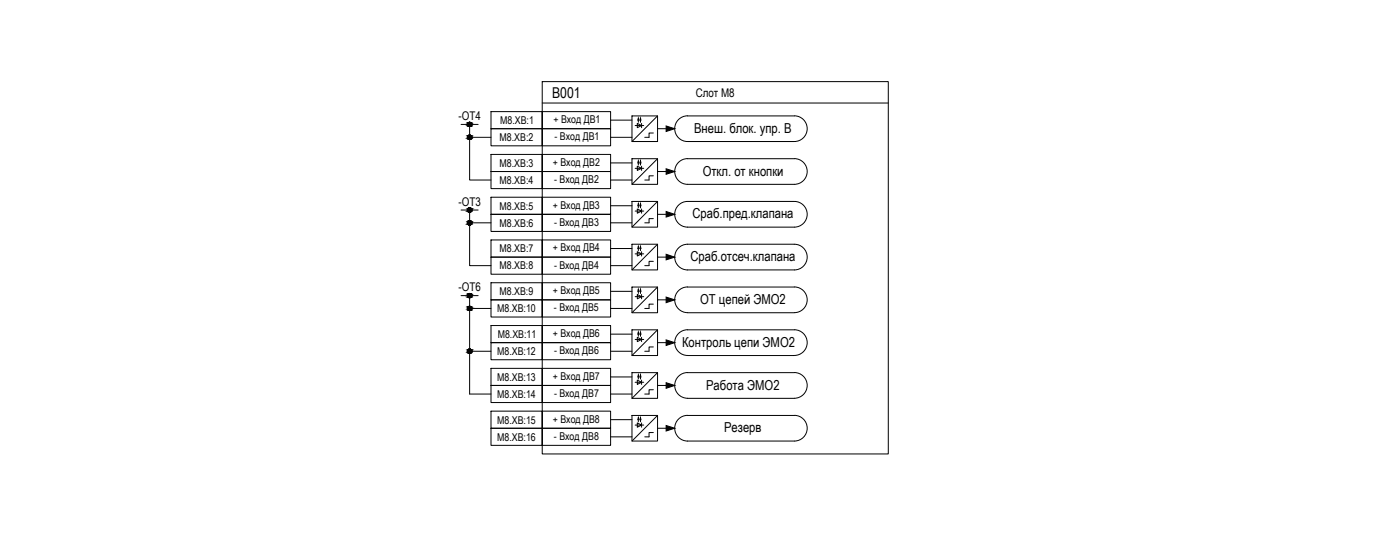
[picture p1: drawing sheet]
<svg xmlns="http://www.w3.org/2000/svg" width="691mm" height="266mm" viewBox="0 0 691 266" stroke-linecap="round" stroke-linejoin="round" font-family="sans-serif">
<g fill="none" stroke="#000" stroke-width=".49">
<path d="M301 59h11M324 57l-12 13M301 68h11M313 62h5M322 66h-2v2h-2M324 78l-12 13M301 89h11M301 80h11M313 83h5M322 87h-2v2h-2M324 99l-12 13M301 110h11"/>
<path d="M301 101h11M313 104h5M322 108h-2v2h-2M301 131h11M301 122h11M313 125h5M322 129h-2v2h-2M324 120l-12 13M301 152h11M301 143h11M313 146h5M322 150h-2v2h-2"/>
<path d="M324 141l-12 13M301 173h11M301 165h11M313 167h5M322 171h-2v2h-2M324 162l-12 13M301 194h11M301 186h11M313 188h5M322 192h-2v2h-2M324 184l-12 12M301 215h11"/>
<path d="M301 207h11M313 209h5M322 213h-2v2h-2M324 205l-12 12"/>
</g>
<!-- layer: 0 -->
<g fill="none" stroke="#000" stroke-width=".49">
<path d="M242 55h26v8h-26zM268 55h33v8h-33zM268 51h170M312 57h12v13h-12zM315 59v1M316 59v1M392 57h-53a6 6 0 0 0-6 6 6 6 0 0 0 6 7h53M392 57a6 6 0 0 1 6 6 6 6 0 0 1-6 7M227 61h9M232 61v28h10M232 68h10M242 63h26v9h-26z"/>
<path d="M242 76h26v8h-26zM268 63h33v9h-33zM268 76h33v8h-33zM312 78h12v13h-12zM314 61l3 1-3 1zM317 61v2M324 63h7M392 78h-53a6 6 0 0 0-6 6 6 6 0 0 0 6 7h53M392 78a6 6 0 0 1 6 6 6 6 0 0 1-6 7M242 84h26v9h-26zM242 97h26v9h-26zM268 84h33v9h-33z"/>
<path d="M268 97h33v9h-33zM312 99h12v13h-12zM314 82l3 1-3 1zM315 80v1M316 80v1M317 82v2M324 84h7M392 99h-53a6 6 0 0 0-6 7 6 6 0 0 0 6 6h53M392 99a6 6 0 0 1 6 7 6 6 0 0 1-6 6M227 103h9M232 103v28h10M232 110h10"/>
<path d="M242 106h26v8h-26zM242 118h26v9h-26zM268 106h33v8h-33zM268 118h33v9h-33zM314 103l3 1-3 1zM315 101v1M316 101v1M317 103v2M324 106h7M242 127h26v8h-26zM242 139h26v9h-26zM268 127h33v8h-33z"/>
<path d="M268 139h33v9h-33zM312 120h12v13h-12zM314 124l3 1-3 1zM315 122v1M316 122v1M317 124v2M324 127h7M392 120h-53a6 6 0 0 0-6 7 6 6 0 0 0 6 6h53M392 120a6 6 0 0 1 6 7 6 6 0 0 1-6 6M227 146h9M232 152h10M232 146v48h10"/>
<path d="M242 148h26v8h-26zM268 148h33v8h-33zM312 141h12v13h-12zM314 145l3 1-3 1zM315 143v2M316 143v2M317 145v2M324 148h7M392 141h-53a6 6 0 0 0-6 7 6 6 0 0 0 6 6h53M392 141a6 6 0 0 1 6 7 6 6 0 0 1-6 6M232 173h10M242 160h26v9h-26z"/>
<path d="M242 169h26v8h-26zM268 160h33v9h-33zM268 169h33v8h-33zM312 162h12v13h-12zM314 166l3 1-3 1zM315 165v1M316 165v1M317 166v2M324 169h7M339 175h53M392 162h-53a6 6 0 0 0-6 7 6 6 0 0 0 6 6M392 162a6 6 0 0 1 6 7 6 6 0 0 1-6 6"/>
<path d="M242 181h26v9h-26zM242 190h26v8h-26zM268 181h33v9h-33zM268 190h33v8h-33zM312 184h12v12h-12zM314 187l3 1-3 1zM315 186v1M316 186v1M317 187v2M324 190h7M339 184h53M339 183a6 6 0 0 0-6 7 6 6 0 0 0 6 6h53"/>
<path d="M392 183a6 6 0 0 1 6 7 6 6 0 0 1-6 6M242 203h26v8h-26zM242 211h26v8h-26zM268 203h33v8h-33zM268 211h33v8h-33zM312 205h12v12h-12zM314 208l3 1-3 1zM315 207v1M316 207v1M317 208v2M324 211h7M392 205h-53a6 6 0 0 0-6 6 6 6 0 0 0 6 6h53"/>
<path d="M392 205a6 6 0 0 1 6 6 6 6 0 0 1-6 6"/>
<circle cx="232" cy="68" r="1"/>
<circle cx="232" cy="61" r="1"/>
<circle cx="232" cy="110" r="1"/>
<circle cx="232" cy="103" r="1"/>
<circle cx="232" cy="146" r="1"/>
<circle cx="232" cy="152" r="1"/>
<circle cx="232" cy="173" r="1"/>
</g>
<g fill="#000" stroke="#000" stroke-width=".49">
<path d="M315 58v1zM316 58v1zM231 69h1zM231 62h1zM231 67h1zM231 60h1zM329 62l4 1-4 2zM315 79v1zM316 79v1zM329 83l4 1-4 2zM231 111h1zM231 104h1z"/>
<path d="M231 109h1zM231 102h1zM315 100v1zM316 100v1zM329 104l4 2-4 1zM315 121v1zM316 121v1zM329 125l4 2-4 1zM231 153h1zM231 147h1zM231 151h1zM231 145h1z"/>
<path d="M315 142v1zM316 142v1zM329 146l4 2-4 1zM231 174h1zM231 172h1zM315 164v1zM316 164v1zM329 167l4 2-4 1zM315 185v1zM316 185v1zM329 188l4 2-4 1zM315 206v1z"/>
<path d="M316 206v1zM329 210l4 1-4 1z"/>
<path d="M231 67h1zM231 67h1z"/>
<path d="M231 60h1zM231 60h1z"/>
<path d="M231 67h1zM231 67h1z"/>
<path d="M231 69h1zM231 69h1z"/>
<path d="M231 60h1zM231 60h1z"/>
<path d="M231 62h1zM231 62h1z"/>
<path d="M231 67h1zM231 67h1z"/>
<path d="M231 69h1zM231 69h1z"/>
<path d="M231 60h1zM231 60h1z"/>
<path d="M231 62h1zM231 62h1z"/>
<path d="M231 67h1zM231 67h1z"/>
<path d="M231 69h1zM231 69h1z"/>
<path d="M231 60h1zM231 60h1z"/>
<path d="M231 62h1zM231 62h1z"/>
<path d="M231 67h1zM231 67h1z"/>
<path d="M231 68h1zM231 68l1 1z"/>
<path d="M231 60h1zM231 60h1z"/>
<path d="M231 62h1zM231 62h1z"/>
<path d="M231 67h1zM231 67h1z"/>
<path d="M231 68h1zM231 68h1z"/>
<path d="M231 60l1 1zM231 60l1 1z"/>
<path d="M231 62h1zM231 62h1z"/>
<path d="M231 67h1zM231 67h1z"/>
<path d="M231 68h1zM231 68h1z"/>
<path d="M231 61h1zM231 61h1z"/>
<path d="M231 62h1zM231 62h1z"/>
<path d="M231 67h2zM231 67h2z"/>
<path d="M231 68h1zM231 68h1z"/>
<path d="M231 61h2zM231 61h2z"/>
<path d="M231 62h1zM231 62h1z"/>
<path d="M231 67h2zM231 67h2z"/>
<path d="M231 68h2zM231 68h1z"/>
<path d="M231 61h2zM231 61h2z"/>
<path d="M231 62h2zM231 62h1z"/>
<path d="M231 67h2zM231 67h2z"/>
<path d="M231 68h2zM231 68h2z"/>
<path d="M231 61h2zM231 61h2z"/>
<path d="M231 62h2zM231 62h2z"/>
<path d="M231 67h2zM231 67h2z"/>
<path d="M231 67h2zM231 67h2z"/>
<path d="M231 68h2zM231 68h2z"/>
<path d="M231 68h2zM231 68h2z"/>
<path d="M231 61h2zM231 61h2z"/>
<path d="M231 61h2zM231 61h2z"/>
<path d="M231 62h2zM231 62h2z"/>
<path d="M231 62h2zM231 62h2z"/>
<path d="M231 67l2 1zM231 67l2 1z"/>
<path d="M231 68h2zM231 68h2z"/>
<path d="M231 68h2zM231 68h2z"/>
<path d="M231 68h2zM231 68h2z"/>
<path d="M231 61h2zM231 61h2z"/>
<path d="M231 61h2zM231 61h2z"/>
<path d="M231 61h2zM231 61h2z"/>
<path d="M231 61h2zM231 61l2 1z"/>
<path d="M231 68h2zM231 68h2z"/>
<path d="M231 61h2zM231 61h2z"/>
<path d="M231 109h1zM231 109h1z"/>
<path d="M231 102h1zM231 102h1z"/>
<path d="M231 109h1zM231 109h1z"/>
<path d="M231 111h1zM231 111h1z"/>
<path d="M231 102h1zM231 102h1z"/>
<path d="M231 104h1zM231 104h1z"/>
<path d="M231 109h1zM231 109h1z"/>
<path d="M231 111h1zM231 111h1z"/>
<path d="M231 102l1 1zM231 103h1z"/>
<path d="M231 104h1zM231 104h1z"/>
<path d="M231 109h1zM231 109h1z"/>
<path d="M231 111h1zM231 111h1z"/>
<path d="M231 103h1zM231 103h1z"/>
<path d="M231 104h1zM231 104h1z"/>
<path d="M231 109h1zM231 109h1z"/>
<path d="M231 111h1zM231 111h1z"/>
<path d="M231 103h1zM231 103h1z"/>
<path d="M231 104h1zM231 104h1z"/>
<path d="M231 109h1zM231 109h1z"/>
<path d="M231 111h1zM231 111h1z"/>
<path d="M231 103h1zM231 103h1z"/>
<path d="M231 104h1zM231 104h1z"/>
<path d="M231 109h1zM231 109h1z"/>
<path d="M231 110h1zM231 110l1 1z"/>
<path d="M231 103h1zM231 103h1z"/>
<path d="M231 104h1zM231 104h1z"/>
<path d="M231 109h2zM231 109h2z"/>
<path d="M231 110h1zM231 110h1z"/>
<path d="M231 103h2zM231 103h2z"/>
<path d="M231 104h1zM231 104h1z"/>
<path d="M231 109h2zM231 109h2z"/>
<path d="M231 110h2zM231 110h1z"/>
<path d="M231 103h2zM231 103h2z"/>
<path d="M231 104h2zM231 104h1z"/>
<path d="M231 109h2zM231 109h2z"/>
<path d="M231 110h2zM231 110h2z"/>
<path d="M231 103h2zM231 103h2z"/>
<path d="M231 104h2zM231 104h2z"/>
<path d="M231 109h2zM231 109h2z"/>
<path d="M231 109l2 1zM231 109l2 1z"/>
<path d="M231 110h2zM231 110h2z"/>
<path d="M231 110h2zM231 110h2z"/>
<path d="M231 103h2zM231 103h2z"/>
<path d="M231 103h2zM231 103h2z"/>
<path d="M231 104h2zM231 104h2z"/>
<path d="M231 104h2zM231 104h2z"/>
<path d="M231 110h2zM231 110h2z"/>
<path d="M231 110h2zM231 110h2z"/>
<path d="M231 110h2zM231 110h2z"/>
<path d="M231 110h2zM231 110h2z"/>
<path d="M231 103h2zM231 103h2z"/>
<path d="M231 103h2zM231 103h2z"/>
<path d="M231 104h2zM231 104h2z"/>
<path d="M231 104h2zM231 104h2z"/>
<path d="M231 110h2zM231 110h2z"/>
<path d="M231 103h2zM231 103l2 1z"/>
<path d="M231 151h1zM231 151h1z"/>
<path d="M231 145h1zM231 145h1z"/>
<path d="M231 151h1zM231 151h1z"/>
<path d="M231 153h1zM231 153h1z"/>
<path d="M231 145h1zM231 145h1z"/>
<path d="M231 147h1zM231 147h1z"/>
<path d="M231 151h1zM231 151h1z"/>
<path d="M231 153h1zM231 153h1z"/>
<path d="M231 145h1zM231 145h1z"/>
<path d="M231 147h1zM231 147h1z"/>
<path d="M231 151h1zM231 151h1z"/>
<path d="M231 153h1zM231 153h1z"/>
<path d="M231 145h1zM231 145h1z"/>
<path d="M231 147h1zM231 147h1z"/>
<path d="M231 151h1zM231 151h1z"/>
<path d="M231 153h1zM231 153h1z"/>
<path d="M231 145h1zM231 145h1z"/>
<path d="M231 146h1zM231 146l1 1z"/>
<path d="M231 151h1zM231 151h1z"/>
<path d="M231 153h1zM231 153h1z"/>
<path d="M231 145h1zM231 145h1z"/>
<path d="M231 146h1zM231 146h1z"/>
<path d="M231 151h1zM231 151h1z"/>
<path d="M231 153h1zM231 153h1z"/>
<path d="M231 145h1zM231 145h1z"/>
<path d="M231 146h1zM231 146h1z"/>
<path d="M231 151h2zM231 151h2z"/>
<path d="M231 153h1zM231 153h1z"/>
<path d="M231 145h2zM231 145h2z"/>
<path d="M231 146h1zM231 146h1z"/>
<path d="M231 151h2zM231 151h2z"/>
<path d="M231 152h2zM231 152l1 1z"/>
<path d="M231 145h2zM231 145h2z"/>
<path d="M231 146h2zM231 146h1z"/>
<path d="M231 151l2 1zM231 151l2 1z"/>
<path d="M231 152h2zM231 152h2z"/>
<path d="M231 145h2zM231 145h2z"/>
<path d="M231 146h2zM231 146h2z"/>
<path d="M231 152h2zM231 152h2z"/>
<path d="M231 152h2zM231 152h2z"/>
<path d="M231 152h2zM231 152h2z"/>
<path d="M231 152h2zM231 152h2z"/>
<path d="M231 145h2zM231 145h2z"/>
<path d="M231 145h2zM231 145h2z"/>
<path d="M231 146h2zM231 146h2z"/>
<path d="M231 146h2zM231 146h2z"/>
<path d="M231 152h2zM231 152h2z"/>
<path d="M231 152h2zM231 152h2z"/>
<path d="M231 152h2zM231 152h2z"/>
<path d="M231 152h2zM231 152h2z"/>
<path d="M231 145h2zM231 145h2z"/>
<path d="M231 145l2 1zM231 145l2 1z"/>
<path d="M231 146h2zM231 146h2z"/>
<path d="M231 146h2zM231 146h2z"/>
<path d="M231 152h2zM231 152h2z"/>
<path d="M231 146h2zM231 146h2z"/>
<path d="M231 172h1zM231 172h1z"/>
<path d="M231 172h1zM231 172h1z"/>
<path d="M231 174h1zM231 174h1z"/>
<path d="M231 172h1zM231 172h1z"/>
<path d="M231 174h1zM231 174h1z"/>
<path d="M231 172h1zM231 172h1z"/>
<path d="M231 174h1zM231 174h1z"/>
<path d="M231 172h1zM231 172h1z"/>
<path d="M231 174h1zM231 174h1z"/>
<path d="M231 172h1zM231 172h1z"/>
<path d="M231 174h1zM231 174h1z"/>
<path d="M231 172h1zM231 172h1z"/>
<path d="M231 174h1zM231 174h1z"/>
<path d="M231 172h2zM231 172h2z"/>
<path d="M231 174h1zM231 174h1z"/>
<path d="M231 172h2zM231 172h2z"/>
<path d="M231 174h2zM231 174h1z"/>
<path d="M231 172l2 1zM231 172l2 1z"/>
<path d="M231 173h2zM231 173l2 1z"/>
<path d="M231 173h2zM231 173h2z"/>
<path d="M231 173h2zM231 173h2z"/>
<path d="M231 173h2zM231 173h2z"/>
<path d="M231 173h2zM231 173h2z"/>
<path d="M231 173h2zM231 173h2z"/>
<path d="M231 173h2zM231 173h2z"/>
<path d="M231 173h2zM231 173h2z"/>
<path d="M231 173h2zM231 173h2z"/>
<path d="M231 173h2zM231 173h2z"/>
</g>
<path d="M268 40h170v184h-170z" fill="none" stroke="#000" stroke-width=".49"/>
<text font-size="7.4" x="272" y="48">B001</text>
<g font-size="6.8">
<text x="342" y="65">Внеш. блок. упр. В</text>
<text x="347" y="87">Откл. от кнопки</text>
<text x="342" y="108">Сраб.пред.клапана</text>
<text x="341" y="129">Сраб.отсеч.клапана</text>
<text x="345" y="150">ОТ цепей ЭМО2</text>
<text x="337" y="171">Контроль цепи ЭМО2</text>
<text x="348" y="192">Работа ЭМО2</text>
<text x="357" y="213">Резерв</text>
</g>
<g font-size="5.9">
<text x="343" y="48">Слот М8</text>
<text x="226" y="59">-ОТ4</text>
<text x="226" y="101">-ОТ3</text>
<text x="226" y="143">-ОТ6</text>
</g>
<g font-size="5.3">
<text x="247" y="61">М8.XB:1</text>
<text x="273" y="61">+ Вход ДВ1</text>
<text x="246" y="69">М8.XB:2</text>
<text x="274" y="69">- Вход ДВ1</text>
<text x="246" y="82">М8.XB:3</text>
<text x="273" y="82">+ Вход ДВ2</text>
<text x="246" y="91">М8.XB:4</text>
<text x="273" y="90">- Вход ДВ2</text>
<text x="246" y="103">М8.XB:5</text>
<text x="273" y="103">+ Вход ДВ3</text>
<text x="246" y="112">М8.XB:6</text>
<text x="273" y="111">- Вход ДВ3</text>
<text x="246" y="124">М8.XB:7</text>
<text x="273" y="124">+ Вход ДВ4</text>
<text x="246" y="133">М8.XB:8</text>
<text x="273" y="132">- Вход ДВ4</text>
<text x="246" y="145">М8.XB:9</text>
<text x="273" y="145">+ Вход ДВ5</text>
<text x="245" y="154">М8.XB:10</text>
<text x="273" y="153">- Вход ДВ5</text>
<text x="246" y="166">М8.XB:11</text>
<text x="273" y="166">+ Вход ДВ6</text>
<text x="245" y="175">М8.XB:12</text>
<text x="273" y="174">- Вход ДВ6</text>
<text x="245" y="188">М8.XB:13</text>
<text x="273" y="187">+ Вход ДВ7</text>
<text x="245" y="196">М8.XB:14</text>
<text x="273" y="196">- Вход ДВ7</text>
<text x="245" y="209">М8.XB:15</text>
<text x="273" y="208">+ Вход ДВ8</text>
<text x="245" y="217">М8.XB:16</text>
<text x="273" y="217">- Вход ДВ8</text>
</g>
</svg>
